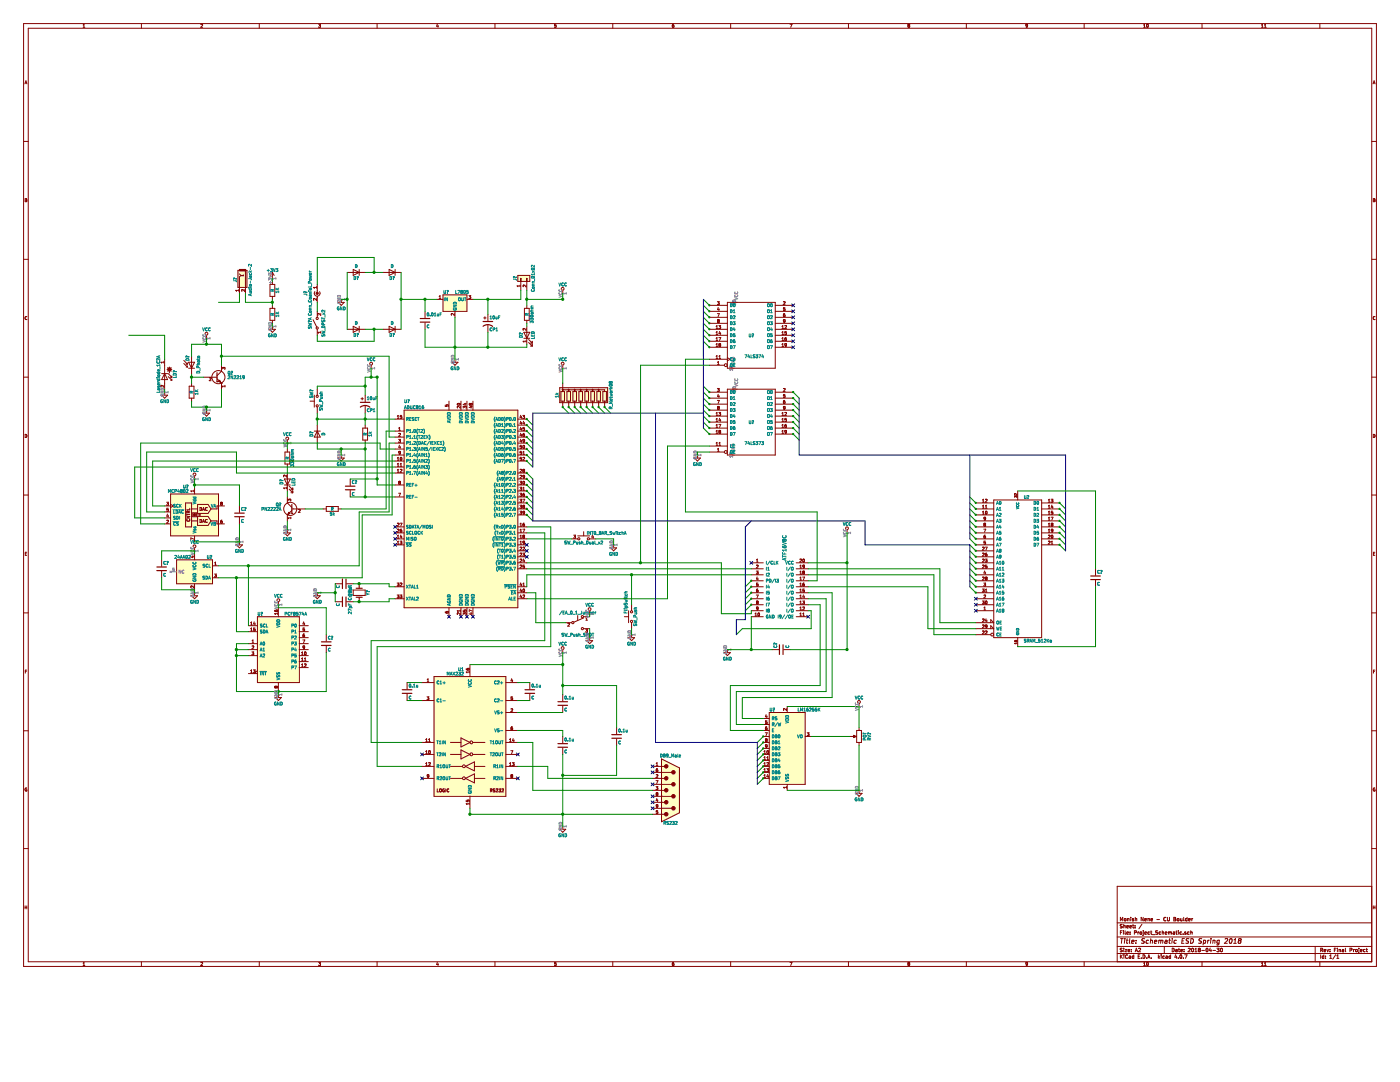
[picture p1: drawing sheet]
EESchema Schematic File Version 2
LIBS:power
LIBS:device
LIBS:switches
LIBS:relays
LIBS:motors
LIBS:transistors
LIBS:conn
LIBS:linear
LIBS:regul
LIBS:74xx
LIBS:cmos4000
LIBS:adc-dac
LIBS:memory
LIBS:xilinx
LIBS:microcontrollers
LIBS:dsp
LIBS:microchip
LIBS:analog_switches
LIBS:motorola
LIBS:texas
LIBS:intel
LIBS:audio
LIBS:interface
LIBS:digital-audio
LIBS:philips
LIBS:display
LIBS:cypress
LIBS:siliconi
LIBS:opto
LIBS:atmel
LIBS:contrib
LIBS:valves
LIBS:Lab4_Schematic-cache
EELAYER 25 0
EELAYER END
$Descr A2 23386 16535
encoding utf-8
Sheet 1 1
Title "Schematic ESD Spring 2018 "
Date "2018-04-30"
Rev "Final Project"
Comp "Monish Nene - CU Boulder"
Comment1 ""
Comment2 ""
Comment3 ""
Comment4 ""
$EndDescr
$Comp
L Conn_Coaxial_Power J?
U 1 1
P 5300 4850
F 0 "J?" V 5100 4800 50  0000 C CNN
F 1 "Conn_Coaxial_Power" V 5175 4800 50  0000 C CNN
F 2 "" H 5300 4800 50  0001 C CNN
F 3 "" H 5300 4800 50  0001 C CNN
	1    5300 4850
	1    0    0    -1  
$EndComp
$Comp
L LED D?
U 1 1
P 8800 5600
F 0 "D?" H 8800 5700 50  0000 C CNN
F 1 "LED" H 8800 5500 50  0000 C CNN
F 2 "" H 8800 5600 50  0001 C CNN
F 3 "" H 8800 5600 50  0001 C CNN
	1    8800 5600
	0    -1   -1   0   
$EndComp
$Comp
L D D?
U 1 1
P 5950 4550
F 0 "D?" H 5950 4650 50  0000 C CNN
F 1 "D" H 5950 4450 50  0000 C CNN
F 2 "" H 5950 4550 50  0001 C CNN
F 3 "" H 5950 4550 50  0001 C CNN
	1    5950 4550
	-1   0    0    1   
$EndComp
$Comp
L D D?
U 1 1
P 5300 7250
F 0 "D?" H 5300 7350 50  0000 C CNN
F 1 "D" H 5300 7150 50  0000 C CNN
F 2 "" H 5300 7250 50  0001 C CNN
F 3 "" H 5300 7250 50  0001 C CNN
	1    5300 7250
	0    -1   1    0   
$EndComp
$Comp
L D D?
U 1 1
P 5950 5500
F 0 "D?" H 5950 5600 50  0000 C CNN
F 1 "D" H 5950 5400 50  0000 C CNN
F 2 "" H 5950 5500 50  0001 C CNN
F 3 "" H 5950 5500 50  0001 C CNN
	1    5950 5500
	-1   0    0    1   
$EndComp
$Comp
L D D?
U 1 1
P 6550 5500
F 0 "D?" H 6550 5600 50  0000 C CNN
F 1 "D" H 6550 5400 50  0000 C CNN
F 2 "" H 6550 5500 50  0001 C CNN
F 3 "" H 6550 5500 50  0001 C CNN
	1    6550 5500
	-1   0    0    1   
$EndComp
$Comp
L D D?
U 1 1
P 6550 4550
F 0 "D?" H 6550 4650 50  0000 C CNN
F 1 "D" H 6550 4450 50  0000 C CNN
F 2 "" H 6550 4550 50  0001 C CNN
F 3 "" H 6550 4550 50  0001 C CNN
	1    6550 4550
	-1   0    0    1   
$EndComp
$Comp
L C 0.01uF
U 1 1
P 7100 5350
F 0 "0.01uF" H 7125 5450 50  0000 L CNN
F 1 "C" H 7125 5250 50  0000 L CNN
F 2 "" H 7138 5200 50  0001 C CNN
F 3 "" H 7100 5350 50  0001 C CNN
	1    7100 5350
	1    0    0    -1  
$EndComp
$Comp
L C 27pF
U 1 1
P 5750 9750
F 0 "27pF" H 5775 9850 50  0000 L CNN
F 1 "C" H 5775 9650 50  0000 L CNN
F 2 "" H 5788 9600 50  0001 C CNN
F 3 "" H 5750 9750 50  0001 C CNN
	1    5750 9750
	0    1    1    0   
$EndComp
$Comp
L CP1 10uF
U 1 1
P 6100 6750
F 0 "10uF" H 6125 6850 50  0000 L CNN
F 1 "CP1" H 6125 6650 50  0000 L CNN
F 2 "" H 6100 6750 50  0001 C CNN
F 3 "" H 6100 6750 50  0001 C CNN
	1    6100 6750
	1    0    0    -1  
$EndComp
$Comp
L L7805 U?
U 1 1
P 7600 5000
F 0 "U?" H 7450 5125 50  0000 C CNN
F 1 "L7805" H 7600 5125 50  0000 L CNN
F 2 "" H 7625 4850 50  0001 L CIN
F 3 "" H 7600 4950 50  0001 C CNN
	1    7600 5000
	1    0    0    -1  
$EndComp
$Comp
L R 1k
U 1 1
P 6100 7250
F 0 "1k" V 6180 7250 50  0000 C CNN
F 1 "R" V 6100 7250 50  0000 C CNN
F 2 "" V 6030 7250 50  0001 C CNN
F 3 "" H 6100 7250 50  0001 C CNN
	1    6100 7250
	1    0    0    -1  
$EndComp
$Comp
L R 330ohm
U 1 1
P 8800 5250
F 0 "330ohm" V 8880 5250 50  0000 C CNN
F 1 "R" V 8800 5250 50  0000 C CNN
F 2 "" V 8730 5250 50  0001 C CNN
F 3 "" H 8800 5250 50  0001 C CNN
	1    8800 5250
	1    0    0    -1  
$EndComp
$Comp
L SW_DPST_x2 SW?
U 1 1
P 5300 5400
F 0 "SW?" H 5300 5525 50  0000 C CNN
F 1 "SW_DPST_x2" H 5300 5300 50  0000 C CNN
F 2 "" H 5300 5400 50  0001 C CNN
F 3 "" H 5300 5400 50  0001 C CNN
	1    5300 5400
	0    -1   -1   0   
$EndComp
$Comp
L SW_Push SW?
U 1 1
P 5300 6700
F 0 "SW?" H 5350 6800 50  0000 L CNN
F 1 "SW_Push" H 5300 6640 50  0000 C CNN
F 2 "" H 5300 6900 50  0001 C CNN
F 3 "" H 5300 6900 50  0001 C CNN
	1    5300 6700
	0    -1   -1   0   
$EndComp
$Comp
L Conn_01x02 J?
U 1 1
P 8700 4650
F 0 "J?" H 8700 4750 50  0000 C CNN
F 1 "Conn_01x02" H 8700 4450 50  0000 C CNN
F 2 "" H 8700 4650 50  0001 C CNN
F 3 "" H 8700 4650 50  0001 C CNN
	1    8700 4650
	0    -1   -1   0   
$EndComp
$Comp
L GND #PWR?
U 1 1
P 5300 9900
F 0 "#PWR?" H 5300 9650 50  0001 C CNN
F 1 "GND" H 5300 9750 50  0000 C CNN
F 2 "" H 5300 9900 50  0001 C CNN
F 3 "" H 5300 9900 50  0001 C CNN
	1    5300 9900
	1    0    0    -1  
$EndComp
$Comp
L Crystal Y?
U 1 1
P 6000 9900
F 0 "Y?" H 6000 10050 50  0000 C CNN
F 1 "Crystal" H 6000 9750 50  0000 C CNN
F 2 "" H 6000 9900 50  0001 C CNN
F 3 "" H 6000 9900 50  0001 C CNN
	1    6000 9900
	0    1    1    0   
$EndComp
$Comp
L R_Network08 1k
U 1 1
P 9800 6600
F 0 "1k" V 9300 6600 50  0000 C CNN
F 1 "R_Network08" V 10200 6600 50  0000 C CNN
F 2 "Resistors_THT:R_Array_SIP9" V 10275 6600 50  0001 C CNN
F 3 "" H 9800 6600 50  0001 C CNN
	1    9800 6600
	1    0    0    -1  
$EndComp
$Comp
L C 27pF
U 1 1
P 5750 10050
F 0 "27pF" H 5775 10150 50  0000 L CNN
F 1 "C" H 5775 9950 50  0000 L CNN
F 2 "" H 5788 9900 50  0001 C CNN
F 3 "" H 5750 10050 50  0001 C CNN
	1    5750 10050
	0    1    1    0   
$EndComp
$Comp
L ADUC816 U?
U 1 1
P 7700 8500
F 0 "U?" H 6750 10300 50  0000 L CNN
F 1 "ADUC816" H 6750 10200 50  0000 L CNN
F 2 "" H 7700 8300 50  0001 C CNN
F 3 "" H 7700 8300 50  0001 C CNN
	1    7700 8500
	1    0    0    -1  
$EndComp
$Comp
L GND #PWR?
U 1 1
P 5700 5000
F 0 "#PWR?" H 5700 4750 50  0001 C CNN
F 1 "GND" H 5700 4850 50  0000 C CNN
F 2 "" H 5700 5000 50  0001 C CNN
F 3 "" H 5700 5000 50  0001 C CNN
	1    5700 5000
	1    0    0    -1  
$EndComp
$Comp
L GND #PWR?
U 1 1
P 5700 7600
F 0 "#PWR?" H 5700 7350 50  0001 C CNN
F 1 "GND" H 5700 7450 50  0000 C CNN
F 2 "" H 5700 7600 50  0001 C CNN
F 3 "" H 5700 7600 50  0001 C CNN
	1    5700 7600
	1    0    0    -1  
$EndComp
$Comp
L GND #PWR?
U 1 1
P 7600 6000
F 0 "#PWR?" H 7600 5750 50  0001 C CNN
F 1 "GND" H 7600 5850 50  0000 C CNN
F 2 "" H 7600 6000 50  0001 C CNN
F 3 "" H 7600 6000 50  0001 C CNN
	1    7600 6000
	1    0    0    -1  
$EndComp
$Comp
L CP1 10uF
U 1 1
P 8150 5400
F 0 "10uF" H 8175 5500 50  0000 L CNN
F 1 "CP1" H 8175 5300 50  0000 L CNN
F 2 "" H 8150 5400 50  0001 C CNN
F 3 "" H 8150 5400 50  0001 C CNN
	1    8150 5400
	1    0    0    -1  
$EndComp
$Comp
L GND #PWR?
U 1 1
P 11650 7600
F 0 "#PWR?" H 11650 7350 50  0001 C CNN
F 1 "GND" H 11650 7450 50  0000 C CNN
F 2 "" H 11650 7600 50  0001 C CNN
F 3 "" H 11650 7600 50  0001 C CNN
	1    11650 7600
	1    0    0    -1  
$EndComp
$Comp
L ATF16V8C ATF16V8C
U 1 1
P 13050 9200
F 0 "ATF16V8C" V 13100 9250 60  0000 C CNN
F 1 "ATF16V8C" H 4100 46400 60  0000 C CNN
F 2 "" H 4100 46400 60  0001 C CNN
F 3 "" H 4100 46400 60  0001 C CNN
	1    13050 9200
	1    0    0    -1  
$EndComp
$Comp
L GND #PWR?
U 1 1
P 12150 10850
F 0 "#PWR?" H 12150 10600 50  0001 C CNN
F 1 "GND" H 12150 10700 50  0000 C CNN
F 2 "" H 12150 10850 50  0001 C CNN
F 3 "" H 12150 10850 50  0001 C CNN
	1    12150 10850
	1    0    0    -1  
$EndComp
$Comp
L VCC #PWR?
U 1 1
P 9400 4900
F 0 "#PWR?" H 9400 4750 50  0001 C CNN
F 1 "VCC" H 9400 5050 50  0000 C CNN
F 2 "" H 9400 4900 50  0001 C CNN
F 3 "" H 9400 4900 50  0001 C CNN
	1    9400 4900
	1    0    0    -1  
$EndComp
$Comp
L VCC #PWR?
U 1 1
P 6200 6150
F 0 "#PWR?" H 6200 6000 50  0001 C CNN
F 1 "VCC" H 6200 6300 50  0000 C CNN
F 2 "" H 6200 6150 50  0001 C CNN
F 3 "" H 6200 6150 50  0001 C CNN
	1    6200 6150
	1    0    0    -1  
$EndComp
$Comp
L VCC #PWR?
U 1 1
P 14150 8900
F 0 "#PWR?" H 14150 8750 50  0001 C CNN
F 1 "VCC" H 14150 9050 50  0000 C CNN
F 2 "" H 14150 8900 50  0001 C CNN
F 3 "" H 14150 8900 50  0001 C CNN
	1    14150 8900
	1    0    0    -1  
$EndComp
$Comp
L VCC #PWR?
U 1 1
P 9400 6150
F 0 "#PWR?" H 9400 6000 50  0001 C CNN
F 1 "VCC" H 9400 6300 50  0000 C CNN
F 2 "" H 9400 6150 50  0001 C CNN
F 3 "" H 9400 6150 50  0001 C CNN
	1    9400 6150
	1    0    0    -1  
$EndComp
$Comp
L PN2222A Q?
U 1 1
P 4900 8500
F 0 "Q?" H 5100 8575 50  0000 L CNN
F 1 "PN2222A" H 5100 8500 50  0000 L CNN
F 2 "TO_SOT_Packages_THT:TO-92_Molded_Narrow" H 5100 8425 50  0001 L CIN
F 3 "" H 4900 8500 50  0001 L CNN
	1    4900 8500
	-1   0    0    -1  
$EndComp
$Comp
L LED D?
U 1 1
P 4800 8050
F 0 "D?" H 4800 8150 50  0000 C CNN
F 1 "LED" H 4800 7950 50  0000 C CNN
F 2 "" H 4800 8050 50  0001 C CNN
F 3 "" H 4800 8050 50  0001 C CNN
	1    4800 8050
	0    -1   -1   0   
$EndComp
$Comp
L R 330ohm
U 1 1
P 4800 7650
F 0 "330ohm" V 4880 7650 50  0000 C CNN
F 1 "R" V 4800 7650 50  0000 C CNN
F 2 "" V 4730 7650 50  0001 C CNN
F 3 "" H 4800 7650 50  0001 C CNN
	1    4800 7650
	1    0    0    -1  
$EndComp
$Comp
L R 5k
U 1 1
P 5550 8500
F 0 "5k" V 5630 8500 50  0000 C CNN
F 1 "R" V 5550 8500 50  0000 C CNN
F 2 "" V 5480 8500 50  0001 C CNN
F 3 "" H 5550 8500 50  0001 C CNN
	1    5550 8500
	0    1    1    0   
$EndComp
$Comp
L VCC #PWR?
U 1 1
P 4800 7400
F 0 "#PWR?" H 4800 7250 50  0001 C CNN
F 1 "VCC" H 4800 7550 50  0000 C CNN
F 2 "" H 4800 7400 50  0001 C CNN
F 3 "" H 4800 7400 50  0001 C CNN
	1    4800 7400
	1    0    0    -1  
$EndComp
$Comp
L GND #PWR?
U 1 1
P 4800 8850
F 0 "#PWR?" H 4800 8600 50  0001 C CNN
F 1 "GND" H 4800 8700 50  0000 C CNN
F 2 "" H 4800 8850 50  0001 C CNN
F 3 "" H 4800 8850 50  0001 C CNN
	1    4800 8850
	1    0    0    -1  
$EndComp
$Comp
L C C?
U 1 1
P 5850 8150
F 0 "C?" H 5875 8250 50  0000 L CNN
F 1 "C" H 5875 8050 50  0000 L CNN
F 2 "" H 5888 8000 50  0001 C CNN
F 3 "" H 5850 8150 50  0001 C CNN
	1    5850 8150
	1    0    0    -1  
$EndComp
$Comp
L C C?
U 1 1
P 13050 10850
F 0 "C?" H 13075 10950 50  0000 L CNN
F 1 "C" H 13075 10750 50  0000 L CNN
F 2 "" H 13088 10700 50  0001 C CNN
F 3 "" H 13050 10850 50  0001 C CNN
	1    13050 10850
	0    -1   -1   0   
$EndComp
$Comp
L C C?
U 1 1
P 18300 9650
F 0 "C?" H 18325 9750 50  0000 L CNN
F 1 "C" H 18325 9550 50  0000 L CNN
F 2 "" H 18338 9500 50  0001 C CNN
F 3 "" H 18300 9650 50  0001 C CNN
	1    18300 9650
	1    0    0    -1  
$EndComp
$Comp
L MAX232 U1
U 1 1
P 7850 12300
F 0 "U1" H 7750 13425 50  0000 R CNN
F 1 "MAX232" H 7750 13350 50  0000 R CNN
F 2 "" H 7900 11250 50  0001 L CNN
F 3 "" H 7850 12400 50  0001 C CNN
	1    7850 12300
	1    0    0    -1  
$EndComp
$Comp
L C 0.1u
U 1 1
P 10300 12300
F 0 "0.1u" H 10325 12400 50  0000 L CNN
F 1 "C" H 10325 12200 50  0000 L CNN
F 2 "" H 10338 12150 50  0001 C CNN
F 3 "" H 10300 12300 50  0001 C CNN
	1    10300 12300
	1    0    0    -1  
$EndComp
$Comp
L C 0.1u
U 1 1
P 9400 11750
F 0 "0.1u" H 9425 11850 50  0000 L CNN
F 1 "C" H 9425 11650 50  0000 L CNN
F 2 "" H 9438 11600 50  0001 C CNN
F 3 "" H 9400 11750 50  0001 C CNN
	1    9400 11750
	1    0    0    -1  
$EndComp
$Comp
L C 0.1u
U 1 1
P 8850 11550
F 0 "0.1u" H 8875 11650 50  0000 L CNN
F 1 "C" H 8875 11450 50  0000 L CNN
F 2 "" H 8888 11400 50  0001 C CNN
F 3 "" H 8850 11550 50  0001 C CNN
	1    8850 11550
	1    0    0    -1  
$EndComp
$Comp
L C 0.1u
U 1 1
P 6800 11550
F 0 "0.1u" H 6825 11650 50  0000 L CNN
F 1 "C" H 6825 11450 50  0000 L CNN
F 2 "" H 6838 11400 50  0001 C CNN
F 3 "" H 6800 11550 50  0001 C CNN
	1    6800 11550
	1    0    0    -1  
$EndComp
$Comp
L C 0.1u
U 1 1
P 9400 12450
F 0 "0.1u" H 9425 12550 50  0000 L CNN
F 1 "C" H 9425 12350 50  0000 L CNN
F 2 "" H 9438 12300 50  0001 C CNN
F 3 "" H 9400 12450 50  0001 C CNN
	1    9400 12450
	1    0    0    -1  
$EndComp
$Comp
L DB9_Male RS232
U 1 1
P 11200 13200
F 0 "RS232" H 11200 13750 50  0000 C CNN
F 1 "DB9_Male" H 11200 12625 50  0000 C CNN
F 2 "" H 11200 13200 50  0001 C CNN
F 3 "" H 11200 13200 50  0001 C CNN
	1    11200 13200
	1    0    0    1   
$EndComp
$Comp
L VCC #PWR?
U 1 1
P 9400 10900
F 0 "#PWR?" H 9400 10750 50  0001 C CNN
F 1 "VCC" H 9400 11050 50  0000 C CNN
F 2 "" H 9400 10900 50  0001 C CNN
F 3 "" H 9400 10900 50  0001 C CNN
	1    9400 10900
	1    0    0    -1  
$EndComp
$Comp
L GND #PWR?
U 1 1
P 9400 13800
F 0 "#PWR?" H 9400 13550 50  0001 C CNN
F 1 "GND" H 9400 13650 50  0000 C CNN
F 2 "" H 9400 13800 50  0001 C CNN
F 3 "" H 9400 13800 50  0001 C CNN
	1    9400 13800
	1    0    0    -1  
$EndComp
$Comp
L SW_Push FlipSwitch
U 1 1
P 10550 10300
F 0 "FlipSwitch" H 10600 10400 50  0000 L CNN
F 1 "SW_Push" H 10550 10240 50  0000 C CNN
F 2 "" H 10550 10500 50  0001 C CNN
F 3 "" H 10550 10500 50  0001 C CNN
	1    10550 10300
	0    -1   -1   0   
$EndComp
$Comp
L GND #PWR?
U 1 1
P 10550 10600
F 0 "#PWR?" H 10550 10350 50  0001 C CNN
F 1 "GND" H 10550 10450 50  0000 C CNN
F 2 "" H 10550 10600 50  0001 C CNN
F 3 "" H 10550 10600 50  0001 C CNN
	1    10550 10600
	1    0    0    -1  
$EndComp
$Comp
L SW_Push_SPDT /EA_0_1_Jumper
U 1 1
P 9650 10400
F 0 "/EA_0_1_Jumper" H 9650 10570 50  0000 C CNN
F 1 "SW_Push_SPDT" H 9650 10200 50  0000 C CNN
F 2 "" H 9650 10400 50  0001 C CNN
F 3 "" H 9650 10400 50  0001 C CNN
	1    9650 10400
	1    0    0    -1  
$EndComp
$Comp
L VCC #PWR?
U 1 1
P 9850 10250
F 0 "#PWR?" H 9850 10100 50  0001 C CNN
F 1 "VCC" H 9850 10400 50  0000 C CNN
F 2 "" H 9850 10250 50  0001 C CNN
F 3 "" H 9850 10250 50  0001 C CNN
	1    9850 10250
	1    0    0    -1  
$EndComp
$Comp
L GND #PWR?
U 1 1
P 9850 10650
F 0 "#PWR?" H 9850 10400 50  0001 C CNN
F 1 "GND" H 9850 10500 50  0000 C CNN
F 2 "" H 9850 10650 50  0001 C CNN
F 3 "" H 9850 10650 50  0001 C CNN
	1    9850 10650
	1    0    0    -1  
$EndComp
$Comp
L SRAM_512Ko U?
U 1 1
P 17000 9500
F 0 "U?" H 17100 10700 50  0000 L CNN
F 1 "SRAM_512Ko" H 17100 8300 50  0000 L CNN
F 2 "" H 17000 9500 50  0001 C CNN
F 3 "" H 17000 9500 50  0001 C CNN
	1    17000 9500
	1    0    0    -1  
$EndComp
$Comp
L SW_Push_Dual_x2 INT0_BAR_Switch
U 1 1
P 9750 9000
F 0 "INT0_BAR_Switch" H 9800 9100 50  0000 L CNN
F 1 "SW_Push_Dual_x2" H 9750 8940 50  0000 C CNN
F 2 "" H 9750 9200 50  0001 C CNN
F 3 "" H 9750 9200 50  0001 C CNN
	1    9750 9000
	1    0    0    -1  
$EndComp
$Comp
L GND #PWR?
U 1 1
P 10250 9100
F 0 "#PWR?" H 10250 8850 50  0001 C CNN
F 1 "GND" H 10250 8950 50  0000 C CNN
F 2 "" H 10250 9100 50  0001 C CNN
F 3 "" H 10250 9100 50  0001 C CNN
	1    10250 9100
	1    0    0    -1  
$EndComp
$Comp
L 74LS373 U?
U 1 1
P 12550 7050
F 0 "U?" H 12550 7050 50  0000 C CNN
F 1 "74LS373" H 12600 6700 50  0000 C CNN
F 2 "" H 12550 7050 50  0001 C CNN
F 3 "" H 12550 7050 50  0001 C CNN
	1    12550 7050
	1    0    0    -1  
$EndComp
Entry Wire Line
	13250 6550 13350 6650
Entry Wire Line
	13250 6650 13350 6750
Entry Wire Line
	13250 6750 13350 6850
Entry Wire Line
	13250 6850 13350 6950
Entry Wire Line
	13250 6950 13350 7050
Entry Wire Line
	13250 7050 13350 7150
Entry Wire Line
	13250 7150 13350 7250
Entry Wire Line
	13250 7250 13350 7350
Entry Wire Line
	17700 8400 17800 8500
Entry Wire Line
	17700 8500 17800 8600
Entry Wire Line
	17700 8600 17800 8700
Entry Wire Line
	17700 8700 17800 8800
Entry Wire Line
	17700 8800 17800 8900
Entry Wire Line
	17700 8900 17800 9000
Entry Wire Line
	17700 9000 17800 9100
Entry Wire Line
	17700 9100 17800 9200
$Comp
L 74LS374 U?
U 1 1
P 12550 5600
F 0 "U?" H 12550 5600 50  0000 C CNN
F 1 "74LS374" H 12600 5250 50  0000 C CNN
F 2 "" H 12550 5600 50  0001 C CNN
F 3 "" H 12550 5600 50  0001 C CNN
	1    12550 5600
	1    0    0    -1  
$EndComp
Entry Wire Line
	11750 5000 11850 5100
Entry Wire Line
	11750 5100 11850 5200
Entry Wire Line
	11750 5200 11850 5300
Entry Wire Line
	11750 5300 11850 5400
Entry Wire Line
	11750 5400 11850 5500
Entry Wire Line
	11750 5500 11850 5600
Entry Wire Line
	11750 5600 11850 5700
Entry Wire Line
	11750 5700 11850 5800
Entry Wire Line
	16200 9000 16300 9100
Entry Wire Line
	16200 8900 16300 9000
Entry Wire Line
	16200 8800 16300 8900
Entry Wire Line
	16200 8700 16300 8800
Entry Wire Line
	16200 8600 16300 8700
Entry Wire Line
	16200 8500 16300 8600
Entry Wire Line
	16200 8400 16300 8500
Entry Wire Line
	16200 8300 16300 8400
Entry Wire Line
	8800 7000 8900 7100
Entry Wire Line
	8800 7100 8900 7200
Entry Wire Line
	8800 7200 8900 7300
Entry Wire Line
	8800 7300 8900 7400
Entry Wire Line
	8800 7400 8900 7500
Entry Wire Line
	8800 7500 8900 7600
Entry Wire Line
	8800 7600 8900 7700
Entry Wire Line
	8800 7700 8900 7800
Entry Wire Line
	9400 6800 9500 6900
Entry Wire Line
	9500 6800 9600 6900
Entry Wire Line
	9600 6800 9700 6900
Entry Wire Line
	9700 6800 9800 6900
Entry Wire Line
	9800 6800 9900 6900
Entry Wire Line
	9900 6800 10000 6900
Entry Wire Line
	10000 6800 10100 6900
Entry Wire Line
	10100 6800 10200 6900
Entry Wire Line
	11750 7150 11850 7250
Entry Wire Line
	11750 7050 11850 7150
Entry Wire Line
	11750 6950 11850 7050
Entry Wire Line
	11750 6850 11850 6950
Entry Wire Line
	11750 6750 11850 6850
Entry Wire Line
	11750 6650 11850 6750
Entry Wire Line
	11750 6550 11850 6650
Entry Wire Line
	11750 6450 11850 6550
Entry Wire Line
	8800 7900 8900 8000
Entry Wire Line
	8800 8000 8900 8100
Entry Wire Line
	8800 8100 8900 8200
Entry Wire Line
	8800 8200 8900 8300
Entry Wire Line
	8800 8300 8900 8400
Entry Wire Line
	8800 8400 8900 8500
Entry Wire Line
	8800 8500 8900 8600
Entry Wire Line
	8800 8600 8900 8700
Entry Wire Line
	16200 9100 16300 9200
Entry Wire Line
	16200 9200 16300 9300
Entry Wire Line
	16200 9300 16300 9400
Entry Wire Line
	16200 9400 16300 9500
Entry Wire Line
	16200 9500 16300 9600
Entry Wire Line
	16200 9600 16300 9700
Entry Wire Line
	16200 9700 16300 9800
Entry Wire Line
	16200 9800 16300 9900
Entry Wire Line
	12450 9800 12550 9700
Entry Wire Line
	12450 9900 12550 9800
Entry Wire Line
	12450 10000 12550 9900
Entry Wire Line
	12450 10100 12550 10000
Entry Wire Line
	12450 10200 12550 10100
Entry Wire Line
	12300 10600 12400 10500
Entry Bus Bus
	12450 8800 12550 8700
NoConn ~ 8800 9100
NoConn ~ 8800 9200
NoConn ~ 8800 9300
NoConn ~ 6600 8800
NoConn ~ 6600 8900
NoConn ~ 6600 9000
NoConn ~ 6600 9100
NoConn ~ 7500 10300
NoConn ~ 7700 10300
NoConn ~ 7800 10300
NoConn ~ 7900 10300
NoConn ~ 13250 5100
NoConn ~ 13250 5200
NoConn ~ 13250 5300
NoConn ~ 13250 5400
NoConn ~ 13250 5500
NoConn ~ 13250 5600
NoConn ~ 13250 5700
NoConn ~ 13250 5800
NoConn ~ 16300 10000
NoConn ~ 16300 10100
NoConn ~ 16300 10200
NoConn ~ 8650 12600
NoConn ~ 8650 13000
NoConn ~ 7050 13000
NoConn ~ 7050 12600
NoConn ~ 10900 13500
NoConn ~ 10900 13400
NoConn ~ 10900 13300
NoConn ~ 10900 13100
NoConn ~ 10900 12900
NoConn ~ 10900 12800
NoConn ~ 12550 9400
NoConn ~ 13500 10300
$Comp
L 24AA02 U?
U 1 1
P 3250 9550
F 0 "U?" H 3000 9800 50  0000 C CNN
F 1 "24AA02" H 3450 9800 50  0000 C CNN
F 2 "TO_SOT_Packages_SMD:SOT-23-5" H 3650 9800 50  0001 L CNN
F 3 "" H 3250 9450 50  0000 C CNN
	1    3250 9550
	-1   0    0    -1  
$EndComp
$Comp
L VCC #PWR?
U 1 1
P 3250 9200
F 0 "#PWR?" H 3250 9050 50  0001 C CNN
F 1 "VCC" H 3250 9350 50  0000 C CNN
F 2 "" H 3250 9200 50  0001 C CNN
F 3 "" H 3250 9200 50  0001 C CNN
	1    3250 9200
	1    0    0    -1  
$EndComp
$Comp
L GND #PWR?
U 1 1
P 3250 9900
F 0 "#PWR?" H 3250 9650 50  0001 C CNN
F 1 "GND" H 3250 9750 50  0000 C CNN
F 2 "" H 3250 9900 50  0001 C CNN
F 3 "" H 3250 9900 50  0001 C CNN
	1    3250 9900
	1    0    0    -1  
$EndComp
$Comp
L LM16255K U?
U 1 1
P 13150 12500
F 0 "U?" H 12900 13150 50  0000 C CNN
F 1 "LM16255K" H 13320 13150 50  0000 L CNN
F 2 "Displays:LM16255" H 13150 11700 50  0001 C CNN
F 3 "" H 13250 12400 50  0001 C CNN
	1    13150 12500
	1    0    0    -1  
$EndComp
Wire Wire Line
	13900 9900 13500 9900
Wire Wire Line
	13900 11650 13900 9900
Wire Wire Line
	12400 11650 13900 11650
Wire Wire Line
	12400 12000 12400 11650
Wire Wire Line
	12750 12000 12400 12000
Wire Wire Line
	13800 10000 13500 10000
Wire Wire Line
	13800 11550 13800 10000
Wire Wire Line
	12300 11550 13800 11550
Wire Wire Line
	12300 11550 12300 12100
Wire Wire Line
	12300 12100 12750 12100
Wire Wire Line
	13700 10100 13500 10100
Wire Wire Line
	13700 11450 13700 10100
Wire Wire Line
	12200 11450 13700 11450
Wire Wire Line
	12200 12200 12200 11450
Wire Wire Line
	12750 12200 12200 12200
Wire Wire Line
	15500 9800 15500 10500
Wire Wire Line
	15600 10600 16300 10600
Wire Wire Line
	15600 9600 15600 10600
Connection ~ 6100 6450
Connection ~ 8800 5000
Wire Wire Line
	9400 5000 8800 5000
Wire Wire Line
	8800 5450 8800 5400
Wire Wire Line
	8800 4850 8800 5100
Connection ~ 8150 5800
Wire Wire Line
	8800 5800 8800 5750
Connection ~ 8150 5000
Wire Wire Line
	8700 5000 8700 4850
Wire Wire Line
	8150 5800 8150 5550
Connection ~ 7600 5800
Wire Wire Line
	7100 5800 8800 5800
Wire Wire Line
	7100 5500 7100 5800
Wire Wire Line
	7600 5300 7600 6000
Wire Wire Line
	7900 5000 8700 5000
Wire Wire Line
	8150 5000 8150 5250
Connection ~ 7100 5000
Wire Wire Line
	7100 5200 7100 5000
Connection ~ 6700 5000
Wire Wire Line
	6700 5000 7300 5000
Connection ~ 5700 7500
Wire Wire Line
	5700 7600 5700 7500
Wire Wire Line
	5300 7500 5300 7400
Wire Wire Line
	5300 7500 6100 7500
Wire Wire Line
	6100 7400 6100 8300
Wire Wire Line
	5300 6450 5300 6500
Wire Wire Line
	6100 6450 5300 6450
Wire Wire Line
	6100 6300 6100 6600
Connection ~ 6100 7000
Wire Wire Line
	6100 6900 6100 7100
Connection ~ 5300 7000
Wire Wire Line
	5300 6900 5300 7100
Wire Wire Line
	5300 7000 6600 7000
Connection ~ 5800 5000
Wire Wire Line
	5800 5000 5700 5000
Wire Wire Line
	6100 5500 6400 5500
Wire Wire Line
	5800 4550 5800 5500
Wire Wire Line
	6700 4550 6700 5500
Connection ~ 6250 5500
Wire Wire Line
	5300 5700 5300 5600
Wire Wire Line
	6250 5700 5300 5700
Wire Wire Line
	6250 5500 6250 5700
Connection ~ 6250 4550
Wire Wire Line
	5300 4300 5300 4750
Wire Wire Line
	6250 4300 5300 4300
Wire Wire Line
	6250 4550 6250 4300
Wire Wire Line
	6100 4550 6400 4550
Wire Wire Line
	5300 5050 5300 5200
Wire Wire Line
	6500 10000 6600 10000
Wire Wire Line
	6500 10050 6500 10000
Wire Wire Line
	6500 9800 6600 9800
Wire Wire Line
	6500 9750 6500 9800
Connection ~ 6000 10050
Connection ~ 6000 9750
Connection ~ 5600 9900
Wire Wire Line
	5300 9900 5600 9900
Wire Wire Line
	5600 9750 5600 10050
Wire Wire Line
	5900 10050 6500 10050
Wire Wire Line
	5900 9750 6500 9750
Wire Wire Line
	11850 7450 11150 7450
Wire Wire Line
	11150 7450 11150 10000
Wire Wire Line
	11150 10000 8800 10000
Wire Wire Line
	11650 7550 11850 7550
Wire Wire Line
	11650 7550 11650 7600
Wire Wire Line
	8950 9900 8950 10400
Wire Wire Line
	8950 9900 8800 9900
Wire Wire Line
	5850 8300 6600 8300
Connection ~ 6100 7500
Wire Wire Line
	6300 8100 6600 8100
Wire Wire Line
	6300 6300 6300 8100
Connection ~ 6300 6300
Wire Wire Line
	8800 9500 12550 9500
Wire Wire Line
	8800 9800 8800 9600
Wire Wire Line
	8800 9600 12550 9600
Wire Wire Line
	6100 6300 6300 6300
Wire Wire Line
	6200 6150 6200 6300
Connection ~ 6200 6300
Connection ~ 9400 5000
Wire Wire Line
	9400 4900 9400 5000
Wire Wire Line
	6600 7200 6450 7200
Wire Wire Line
	6450 7200 6450 8500
Wire Wire Line
	6450 8500 5700 8500
Wire Wire Line
	5400 8500 5100 8500
Wire Wire Line
	4800 8850 4800 8700
Wire Wire Line
	4800 8300 4800 8200
Wire Wire Line
	4800 7900 4800 7800
Wire Wire Line
	4800 7500 4800 7400
Wire Wire Line
	5850 8000 6300 8000
Connection ~ 6300 8000
Connection ~ 6100 8300
Wire Wire Line
	13200 10850 14150 10850
Wire Wire Line
	8650 11700 8850 11700
Wire Wire Line
	8650 11400 8850 11400
Wire Wire Line
	7050 11400 6800 11400
Wire Wire Line
	7050 11700 6800 11700
Wire Wire Line
	10300 11450 10300 12150
Wire Wire Line
	9400 10900 9400 11600
Wire Wire Line
	9400 11100 7850 11100
Wire Wire Line
	9400 12600 9400 13800
Wire Wire Line
	7850 13600 7850 13500
Wire Wire Line
	10300 12450 10300 12950
Wire Wire Line
	10300 12950 9400 12950
Connection ~ 9400 12950
Wire Wire Line
	10300 11450 9400 11450
Connection ~ 9400 11450
Wire Wire Line
	8650 11900 9400 11900
Wire Wire Line
	8650 12200 9400 12200
Wire Wire Line
	9400 12200 9400 12300
Connection ~ 9400 11100
Connection ~ 9400 13600
Connection ~ 7850 13600
Wire Wire Line
	7850 13600 10900 13600
Wire Wire Line
	10900 13200 8900 13200
Wire Wire Line
	8900 13200 8900 12400
Wire Wire Line
	8900 12400 8650 12400
Wire Wire Line
	10900 13000 9150 13000
Wire Wire Line
	9150 13000 9150 12800
Wire Wire Line
	9150 12800 8650 12800
Wire Wire Line
	7050 12400 6200 12400
Wire Wire Line
	6200 12400 6200 10700
Wire Wire Line
	6200 10700 9100 10700
Wire Wire Line
	9100 10700 9100 8900
Wire Wire Line
	9100 8900 8800 8900
Wire Wire Line
	8800 8800 9200 8800
Wire Wire Line
	9200 8800 9200 10800
Wire Wire Line
	9200 10800 6300 10800
Wire Wire Line
	6300 10800 6300 12800
Wire Wire Line
	6300 12800 7050 12800
Wire Wire Line
	9400 6150 9400 6400
Wire Wire Line
	10550 10500 10550 10600
Wire Wire Line
	10550 10100 10550 9600
Connection ~ 10550 9600
Wire Wire Line
	8950 10400 9450 10400
Wire Wire Line
	9850 10300 9850 10250
Wire Wire Line
	9850 10500 9850 10650
Wire Wire Line
	13500 9500 15700 9500
Wire Wire Line
	9950 9000 10250 9000
Wire Wire Line
	10250 9000 10250 9100
Wire Wire Line
	9550 9000 8800 9000
Wire Bus Line
	16200 9000 16200 7600
Wire Bus Line
	13350 7600 17800 7600
Wire Bus Line
	17800 7600 17800 9200
Wire Bus Line
	13350 7600 13350 6650
Wire Wire Line
	17000 8200 18300 8200
Wire Wire Line
	18300 8200 18300 9500
Wire Wire Line
	18300 9800 18300 10800
Wire Wire Line
	18300 10800 17000 10800
Wire Bus Line
	8900 6900 8900 7800
Wire Bus Line
	8900 6900 11750 6900
Wire Bus Line
	11750 5400 11750 7150
Wire Bus Line
	11750 5950 11750 5000
Wire Bus Line
	16200 9100 16200 9800
Wire Bus Line
	14450 9100 16200 9100
Wire Bus Line
	8900 8700 14450 8700
Wire Bus Line
	14450 8700 14450 9100
Wire Bus Line
	8900 8700 8900 8000
Wire Wire Line
	13500 9600 15600 9600
Wire Wire Line
	13500 9400 14150 9400
Connection ~ 14150 9400
Connection ~ 14150 10850
Wire Wire Line
	14150 10850 14150 8900
Wire Wire Line
	13500 9800 15500 9800
Wire Wire Line
	12050 10250 12550 10250
Wire Wire Line
	12050 9400 12050 10250
Wire Wire Line
	12050 9400 8800 9400
Wire Wire Line
	13500 10200 13550 10200
Wire Wire Line
	13550 10200 13550 10500
Wire Wire Line
	13550 10500 12400 10500
Wire Wire Line
	12150 10850 12900 10850
Wire Wire Line
	12550 10300 12550 10850
Connection ~ 12550 10850
Wire Wire Line
	12550 10250 12550 10200
Wire Bus Line
	12300 10600 12300 10350
Wire Bus Line
	12300 10350 12450 10350
Wire Bus Line
	12450 10350 12450 8800
Wire Wire Line
	10700 9400 10700 6100
Wire Wire Line
	10700 6100 11850 6100
Connection ~ 10700 9400
Wire Wire Line
	11850 6000 11450 6000
Wire Wire Line
	11450 6000 11450 8550
Wire Wire Line
	11450 8550 13650 8550
Wire Wire Line
	13650 8550 13650 9700
Wire Wire Line
	13650 9700 13500 9700
Wire Wire Line
	6500 8550 6000 8550
Wire Wire Line
	3650 9650 6050 9650
Wire Wire Line
	6050 9650 6050 8600
Wire Wire Line
	6050 8600 6550 8600
Wire Wire Line
	6550 8600 6550 7600
Wire Wire Line
	3250 9250 3250 9200
Wire Wire Line
	3250 9900 3250 9850
Wire Wire Line
	15700 9500 15700 10400
Wire Wire Line
	15700 10400 16300 10400
Entry Wire Line
	12650 12400 12750 12300
Entry Wire Line
	12650 12500 12750 12400
Entry Wire Line
	12650 12600 12750 12500
Entry Wire Line
	12650 12700 12750 12600
Entry Wire Line
	12650 12800 12750 12700
Entry Wire Line
	12650 12900 12750 12800
Entry Wire Line
	12650 13000 12750 12900
Entry Wire Line
	12650 13100 12750 13000
Wire Bus Line
	12650 12400 12650 13100
Wire Bus Line
	10950 12400 12650 12400
Wire Bus Line
	10950 12400 10950 6900
Wire Wire Line
	13150 11800 14350 11800
$Comp
L GND #PWR?
U 1 1
P 14350 13200
F 0 "#PWR?" H 14350 12950 50  0001 C CNN
F 1 "GND" H 14350 13050 50  0000 C CNN
F 2 "" H 14350 13200 50  0001 C CNN
F 3 "" H 14350 13200 50  0001 C CNN
	1    14350 13200
	1    0    0    -1  
$EndComp
Wire Wire Line
	13150 13200 14350 13200
$Comp
L POT RV?
U 1 1
P 14350 12300
F 0 "RV?" V 14175 12300 50  0000 C CNN
F 1 "POT" V 14250 12300 50  0000 C CNN
F 2 "" H 14350 12300 50  0001 C CNN
F 3 "" H 14350 12300 50  0001 C CNN
	1    14350 12300
	-1   0    0    -1  
$EndComp
Wire Wire Line
	13550 12300 14200 12300
Wire Wire Line
	14350 13200 14350 12450
$Comp
L VCC #PWR?
U 1 1
P 14350 11800
F 0 "#PWR?" H 14350 11650 50  0001 C CNN
F 1 "VCC" H 14350 11950 50  0000 C CNN
F 2 "" H 14350 11800 50  0001 C CNN
F 3 "" H 14350 11800 50  0001 C CNN
	1    14350 11800
	1    0    0    -1  
$EndComp
Wire Wire Line
	14350 11800 14350 12150
Wire Wire Line
	15500 10500 16300 10500
$Comp
L C C?
U 1 1
P 2700 9500
F 0 "C?" H 2725 9600 50  0000 L CNN
F 1 "C" H 2725 9400 50  0000 L CNN
F 2 "" H 2738 9350 50  0001 C CNN
F 3 "" H 2700 9500 50  0001 C CNN
	1    2700 9500
	1    0    0    -1  
$EndComp
Wire Wire Line
	3250 9200 2700 9200
Wire Wire Line
	3250 9850 2700 9850
Wire Wire Line
	6600 7400 6500 7400
Wire Wire Line
	6500 7400 6500 8550
Wire Wire Line
	6550 7600 6600 7600
$Comp
L PCF8574A U?
U 1 1
P 4650 10850
F 0 "U?" H 4300 11450 50  0000 L CNN
F 1 "PCF8574A" H 4750 11450 50  0000 L CNN
F 2 "" H 4650 10850 50  0001 C CNN
F 3 "" H 4650 10850 50  0001 C CNN
	1    4650 10850
	1    0    0    -1  
$EndComp
$Comp
L C C?
U 1 1
P 5450 10750
F 0 "C?" H 5475 10850 50  0000 L CNN
F 1 "C" H 5475 10650 50  0000 L CNN
F 2 "" H 5488 10600 50  0001 C CNN
F 3 "" H 5450 10750 50  0001 C CNN
	1    5450 10750
	1    0    0    -1  
$EndComp
Wire Wire Line
	4650 10150 5450 10150
Wire Wire Line
	5450 10150 5450 10600
Wire Wire Line
	5450 11550 5450 10900
Wire Wire Line
	3950 11550 5450 11550
Wire Wire Line
	2700 9200 2700 9350
Wire Wire Line
	2700 9850 2700 9650
Wire Wire Line
	6000 8550 6000 9450
Wire Wire Line
	6000 9450 3650 9450
Wire Wire Line
	4150 10450 4150 9450
Connection ~ 4150 9450
Wire Wire Line
	3950 9650 3950 10550
Wire Wire Line
	3950 10550 4150 10550
Connection ~ 3950 9650
Wire Wire Line
	4150 10750 3950 10750
Wire Wire Line
	3950 10750 3950 11550
Wire Wire Line
	3950 10850 4150 10850
Wire Wire Line
	3950 10950 4150 10950
Connection ~ 3950 10850
Connection ~ 4650 11550
Connection ~ 3950 10950
$Comp
L GND #PWR?
U 1 1
P 4650 11600
F 0 "#PWR?" H 4650 11350 50  0001 C CNN
F 1 "GND" H 4650 11450 50  0000 C CNN
F 2 "" H 4650 11600 50  0001 C CNN
F 3 "" H 4650 11600 50  0001 C CNN
	1    4650 11600
	1    0    0    -1  
$EndComp
$Comp
L VCC #PWR?
U 1 1
P 4650 10100
F 0 "#PWR?" H 4650 9950 50  0001 C CNN
F 1 "VCC" H 4650 10250 50  0000 C CNN
F 2 "" H 4650 10100 50  0001 C CNN
F 3 "" H 4650 10100 50  0001 C CNN
	1    4650 10100
	1    0    0    -1  
$EndComp
Wire Wire Line
	4650 10150 4650 10100
Wire Wire Line
	4650 11600 4650 11550
$Comp
L MCP4802 U?
U 1 1
P 3250 8550
F 0 "U?" H 3150 8975 50  0000 R CNN
F 1 "MCP4802" H 3150 8900 50  0000 R CNN
F 2 "" H 4050 8250 50  0001 C CNN
F 3 "" H 4050 8250 50  0001 C CNN
	1    3250 8550
	1    0    0    -1  
$EndComp
Wire Wire Line
	6600 7900 3950 7900
Wire Wire Line
	3950 7900 3950 7550
Wire Wire Line
	3950 7550 2450 7550
Wire Wire Line
	2450 7550 2450 8550
Wire Wire Line
	6600 7800 2250 7800
Wire Wire Line
	2250 7800 2250 8650
Wire Wire Line
	2550 7700 2550 8450
Wire Wire Line
	2550 7700 6600 7700
Wire Wire Line
	6600 7500 6350 7500
Wire Wire Line
	6350 7500 6350 7400
Wire Wire Line
	6350 7400 2350 7400
Wire Wire Line
	2350 7400 2350 8750
Wire Wire Line
	2550 8450 2750 8450
Wire Wire Line
	2450 8550 2750 8550
Wire Wire Line
	2250 8650 2750 8650
Wire Wire Line
	2350 8750 2750 8750
$Comp
L C C?
U 1 1
P 4000 8600
F 0 "C?" H 4025 8700 50  0000 L CNN
F 1 "C" H 4025 8500 50  0000 L CNN
F 2 "" H 4038 8450 50  0001 C CNN
F 3 "" H 4000 8600 50  0001 C CNN
	1    4000 8600
	1    0    0    -1  
$EndComp
$Comp
L VCC #PWR?
U 1 1
P 3250 8000
F 0 "#PWR?" H 3250 7850 50  0001 C CNN
F 1 "VCC" H 3250 8150 50  0000 C CNN
F 2 "" H 3250 8000 50  0001 C CNN
F 3 "" H 3250 8000 50  0001 C CNN
	1    3250 8000
	1    0    0    -1  
$EndComp
$Comp
L GND #PWR?
U 1 1
P 4000 9050
F 0 "#PWR?" H 4000 8800 50  0001 C CNN
F 1 "GND" H 4000 8900 50  0000 C CNN
F 2 "" H 4000 9050 50  0001 C CNN
F 3 "" H 4000 9050 50  0001 C CNN
	1    4000 9050
	1    0    0    -1  
$EndComp
Wire Wire Line
	3250 9050 4000 9050
Wire Wire Line
	4000 9050 4000 8750
Wire Wire Line
	3250 8000 3250 8150
Wire Wire Line
	4000 8450 4000 8100
Wire Wire Line
	4000 8100 3250 8100
Connection ~ 3250 8100
$Comp
L D_Photo D?
U 1 1
P 3200 6050
F 0 "D?" H 3220 6120 50  0000 L CNN
F 1 "D_Photo" H 3160 5940 50  0000 C CNN
F 2 "" H 3150 6050 50  0001 C CNN
F 3 "" H 3150 6050 50  0001 C CNN
	1    3200 6050
	0    -1   -1   0   
$EndComp
$Comp
L R 1K
U 1 1
P 3200 6550
F 0 "1K" V 3280 6550 50  0000 C CNN
F 1 "R" V 3200 6550 50  0000 C CNN
F 2 "" V 3130 6550 50  0001 C CNN
F 3 "" H 3200 6550 50  0001 C CNN
	1    3200 6550
	1    0    0    -1  
$EndComp
$Comp
L 2N2219 Q?
U 1 1
P 3600 6300
F 0 "Q?" H 3800 6375 50  0000 L CNN
F 1 "2N2219" H 3800 6300 50  0000 L CNN
F 2 "TO_SOT_Packages_THT:TO-39-3" H 3800 6225 50  0001 L CIN
F 3 "" H 3600 6300 50  0001 L CNN
	1    3600 6300
	1    0    0    -1  
$EndComp
Wire Wire Line
	3400 6300 3200 6300
Connection ~ 3200 6300
Wire Wire Line
	3700 6500 3700 6800
Wire Wire Line
	3700 6800 3200 6800
Wire Wire Line
	3200 6800 3200 6700
Wire Wire Line
	3700 6100 3700 5750
Wire Wire Line
	3700 5750 3200 5750
Wire Wire Line
	3200 5750 3200 5950
$Comp
L VCC #PWR?
U 1 1
P 3450 5650
F 0 "#PWR?" H 3450 5500 50  0001 C CNN
F 1 "VCC" H 3450 5800 50  0000 C CNN
F 2 "" H 3450 5650 50  0001 C CNN
F 3 "" H 3450 5650 50  0001 C CNN
	1    3450 5650
	1    0    0    -1  
$EndComp
$Comp
L GND #PWR?
U 1 1
P 3450 6850
F 0 "#PWR?" H 3450 6600 50  0001 C CNN
F 1 "GND" H 3450 6700 50  0000 C CNN
F 2 "" H 3450 6850 50  0001 C CNN
F 3 "" H 3450 6850 50  0001 C CNN
	1    3450 6850
	1    0    0    -1  
$EndComp
Wire Wire Line
	3450 5750 3450 5650
Connection ~ 3450 5750
Wire Wire Line
	3450 6850 3450 6800
Connection ~ 3450 6800
Wire Wire Line
	6500 7300 6600 7300
Wire Wire Line
	6500 5950 6500 7300
Wire Wire Line
	3700 5950 6500 5950
Connection ~ 3700 5950
$Comp
L Laserdiode_1C2A LD?
U 1 1
P 2750 6300
F 0 "LD?" H 2700 6475 50  0000 C CNN
F 1 "Laserdiode_1C2A" H 2700 6200 50  0000 C CNN
F 2 "" H 2650 6275 50  0001 C CNN
F 3 "" H 2780 6100 50  0001 C CNN
	1    2750 6300
	0    1    1    0   
$EndComp
Wire Wire Line
	2750 6000 2750 5600
Wire Wire Line
	2750 5600 2150 5600
$Comp
L GND #PWR?
U 1 1
P 2750 6550
F 0 "#PWR?" H 2750 6300 50  0001 C CNN
F 1 "GND" H 2750 6400 50  0000 C CNN
F 2 "" H 2750 6550 50  0001 C CNN
F 3 "" H 2750 6550 50  0001 C CNN
	1    2750 6550
	1    0    0    -1  
$EndComp
$Comp
L Audio-Jack-2 J?
U 1 1
P 4000 4700
F 0 "J?" H 3975 4775 50  0000 C CNN
F 1 "Audio-Jack-2" H 3975 4525 50  0000 C CNN
F 2 "" H 4250 4700 50  0001 C CNN
F 3 "" H 4250 4700 50  0001 C CNN
	1    4000 4700
	0    -1   1    0   
$EndComp
$Comp
L GND #PWR?
U 1 1
P 4550 5450
F 0 "#PWR?" H 4550 5200 50  0001 C CNN
F 1 "GND" H 4550 5300 50  0000 C CNN
F 2 "" H 4550 5450 50  0001 C CNN
F 3 "" H 4550 5450 50  0001 C CNN
	1    4550 5450
	1    0    0    -1  
$EndComp
$Comp
L R 1K
U 1 1
P 4550 5250
F 0 "1K" V 4630 5250 50  0000 C CNN
F 1 "R" V 4550 5250 50  0000 C CNN
F 2 "" V 4480 5250 50  0001 C CNN
F 3 "" H 4550 5250 50  0001 C CNN
	1    4550 5250
	1    0    0    -1  
$EndComp
$Comp
L R 1K
U 1 1
P 4550 4850
F 0 "1K" V 4630 4850 50  0000 C CNN
F 1 "R" V 4550 4850 50  0000 C CNN
F 2 "" V 4480 4850 50  0001 C CNN
F 3 "" H 4550 4850 50  0001 C CNN
	1    4550 4850
	1    0    0    -1  
$EndComp
$Comp
L +3V3 #PWR?
U 1 1
P 4550 4650
F 0 "#PWR?" H 4550 4500 50  0001 C CNN
F 1 "+3V3" H 4550 4790 50  0000 C CNN
F 2 "" H 4550 4650 50  0001 C CNN
F 3 "" H 4550 4650 50  0001 C CNN
	1    4550 4650
	1    0    0    -1  
$EndComp
Wire Wire Line
	4550 4700 4550 4650
Wire Wire Line
	4550 5000 4550 5100
Wire Wire Line
	4550 5400 4550 5450
Wire Wire Line
	4550 5050 4100 5050
Wire Wire Line
	4100 5050 4100 4900
Connection ~ 4550 5050
Wire Wire Line
	4000 4900 4000 5050
Wire Wire Line
	4000 5050 3650 5050
Wire Wire Line
	2750 6500 2750 6550
Wire Wire Line
	3200 6400 3200 6250
$EndSCHEMATC
